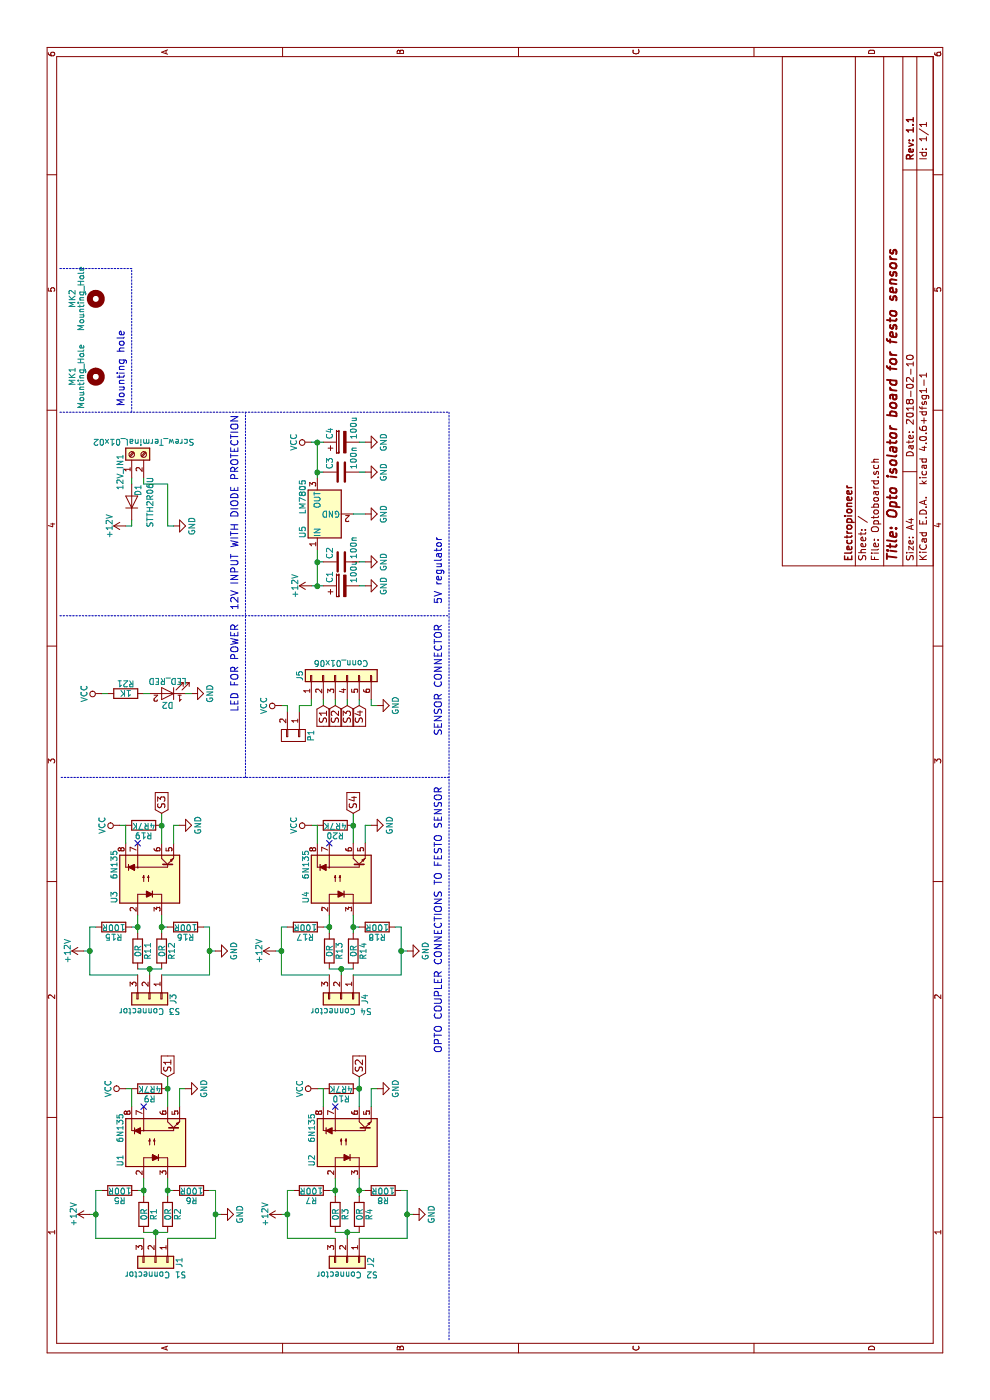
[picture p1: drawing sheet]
EESchema Schematic File Version 2
LIBS:Optoboard-rescue
LIBS:power
LIBS:device
LIBS:switches
LIBS:relays
LIBS:motors
LIBS:transistors
LIBS:conn
LIBS:linear
LIBS:regul
LIBS:74xx
LIBS:cmos4000
LIBS:adc-dac
LIBS:memory
LIBS:xilinx
LIBS:microcontrollers
LIBS:dsp
LIBS:microchip
LIBS:analog_switches
LIBS:motorola
LIBS:texas
LIBS:intel
LIBS:audio
LIBS:interface
LIBS:digital-audio
LIBS:philips
LIBS:display
LIBS:cypress
LIBS:siliconi
LIBS:opto
LIBS:atmel
LIBS:contrib
LIBS:valves
LIBS:User-Submitted
LIBS:Teensy_3_and_LC_Series_Boards_v1.1
LIBS:SparkFun-Sensors
LIBS:SparkFun-RF
LIBS:SparkFun-Retired
LIBS:SparkFun-Resistors
LIBS:SparkFun-PowerIC
LIBS:SparkFun-Passives
LIBS:SparkFun-LED
LIBS:SparkFun-FreqCtrl
LIBS:SparkFun-Electromechanical
LIBS:SparkFun-Displays
LIBS:SparkFun-DiscreteSemi
LIBS:SparkFun-DigitalIC
LIBS:SparkFun-Connectors
LIBS:SparkFun-Capacitors
LIBS:SparkFun-Boards
LIBS:SparkFun-AnalogIC
LIBS:SparkFun-Aesthetics
LIBS:LilyPad-Wearables
LIBS:GeekAmmo
LIBS:adafruit
LIBS:74xgxx
LIBS:ac-dc
LIBS:actel
LIBS:allegro
LIBS:Altera
LIBS:analog_devices
LIBS:battery_management
LIBS:bbd
LIBS:bosch
LIBS:brooktre
LIBS:cmos_ieee
LIBS:dc-dc
LIBS:diode
LIBS:elec-unifil
LIBS:ESD_Protection
LIBS:ftdi
LIBS:gennum
LIBS:graphic
LIBS:hc11
LIBS:ir
LIBS:Lattice
LIBS:leds
LIBS:logo
LIBS:maxim
LIBS:mechanical
LIBS:microchip_dspic33dsc
LIBS:microchip_pic10mcu
LIBS:microchip_pic12mcu
LIBS:microchip_pic16mcu
LIBS:microchip_pic18mcu
LIBS:microchip_pic24mcu
LIBS:microchip_pic32mcu
LIBS:modules
LIBS:motor_drivers
LIBS:msp430
LIBS:nordicsemi
LIBS:nxp
LIBS:nxp_armmcu
LIBS:onsemi
LIBS:Oscillators
LIBS:powerint
LIBS:Power_Management
LIBS:pspice
LIBS:references
LIBS:rfcom
LIBS:sensors
LIBS:silabs
LIBS:stm8
LIBS:stm32
LIBS:supertex
LIBS:transf
LIBS:triac_thyristor
LIBS:ttl_ieee
LIBS:video
LIBS:wiznet
LIBS:Worldsemi
LIBS:Xicor
LIBS:zetex
LIBS:Zilog
LIBS:Optoboard-cache
EELAYER 25 0
EELAYER END
$Descr A4 11693 8268
encoding utf-8
Sheet 1 1
Title "Opto isolator board for festo sensors"
Date "2018-02-10"
Rev "1.1"
Comp "Electropioneer"
Comment1 ""
Comment2 ""
Comment3 ""
Comment4 ""
$EndDescr
$Comp
L 6N135-RESCUE-Optoboard U1
U 1 1
P 2150 1300
F 0 "U1" H 1950 1600 50  0000 L CNN
F 1 "6N135" H 2150 1600 50  0000 L CNN
F 2 "Housings_DIP:DIP-8_W7.62mm" H 1950 1000 50  0001 L CIN
F 3 "" H 2150 1300 50  0001 L CNN
	1    2150 1300
	1    0    0    -1  
$EndComp
$Comp
L Screw_Terminal_01x02 12V_IN1
U 1 1
P 7900 1100
F 0 "12V_IN1" H 7750 1200 50  0000 C CNN
F 1 "Screw_Terminal_01x02" V 8000 1000 50  0000 C CNN
F 2 "Connectors_Terminal_Blocks:TerminalBlock_Pheonix_MKDS1.5-2pol" H 7900 1100 50  0001 C CNN
F 3 "" H 7900 1100 50  0001 C CNN
	1    7900 1100
	1    0    0    -1  
$EndComp
$Comp
L Conn_01x03 J1
U 1 1
P 1150 1300
F 0 "J1" H 1150 1500 50  0000 C CNN
F 1 "S1 Connector" V 1250 1300 50  0000 C CNN
F 2 "Connect:Wafer_Vertical10x5.8x7RM2.5-3" H 1150 1300 50  0001 C CNN
F 3 "" H 1150 1300 50  0001 C CNN
	1    1150 1300
	-1   0    0    1   
$EndComp
$Comp
L Conn_01x06 J5
U 1 1
P 6050 2800
F 0 "J5" H 6050 3100 50  0000 C CNN
F 1 "Conn_01x06" V 6150 2750 50  0000 C CNN
F 2 "Pin_Headers:Pin_Header_Straight_1x06_Pitch2.54mm" H 6050 2800 50  0001 C CNN
F 3 "" H 6050 2800 50  0001 C CNN
	1    6050 2800
	1    0    0    -1  
$EndComp
$Comp
L D D1
U 1 1
P 7500 1100
F 0 "D1" H 7600 1050 50  0000 C CNN
F 1 "STTH2R06U" H 7500 950 50  0000 C CNN
F 2 "Diodes_SMD:D_SMA" H 7500 1100 50  0001 C CNN
F 3 "" H 7500 1100 50  0001 C CNN
	1    7500 1100
	1    0    0    -1  
$EndComp
$Comp
L CP C1
U 1 1
P 6800 2850
F 0 "C1" H 6825 2950 50  0000 L CNN
F 1 "100u" H 6825 2750 50  0000 L CNN
F 2 "Capacitors_SMD:CP_Elec_6.3x5.3" H 6838 2700 50  0001 C CNN
F 3 "" H 6800 2850 50  0001 C CNN
	1    6800 2850
	1    0    0    -1  
$EndComp
$Comp
L GND #PWR29
U 1 1
P 8000 3050
F 0 "#PWR29" H 8000 2800 50  0001 C CNN
F 1 "GND" H 8000 2900 50  0000 C CNN
F 2 "" H 8000 3050 50  0001 C CNN
F 3 "" H 8000 3050 50  0001 C CNN
	1    8000 3050
	1    0    0    -1  
$EndComp
$Comp
L GND #PWR25
U 1 1
P 7300 1450
F 0 "#PWR25" H 7300 1200 50  0001 C CNN
F 1 "GND" H 7300 1300 50  0000 C CNN
F 2 "" H 7300 1450 50  0001 C CNN
F 3 "" H 7300 1450 50  0001 C CNN
	1    7300 1450
	1    0    0    -1  
$EndComp
Wire Wire Line
	1700 1200 1850 1200
Wire Wire Line
	1700 1400 1850 1400
$Comp
L R R1
U 1 1
P 1550 1200
F 0 "R1" V 1630 1200 50  0000 C CNN
F 1 "0R" V 1550 1200 50  0000 C CNN
F 2 "Resistors_SMD:R_0805" V 1480 1200 50  0001 C CNN
F 3 "" H 1550 1200 50  0001 C CNN
	1    1550 1200
	0    1    1    0   
$EndComp
$Comp
L R R2
U 1 1
P 1550 1400
F 0 "R2" V 1630 1400 50  0000 C CNN
F 1 "0R" V 1550 1400 50  0000 C CNN
F 2 "Resistors_SMD:R_0805" V 1480 1400 50  0001 C CNN
F 3 "" H 1550 1400 50  0001 C CNN
	1    1550 1400
	0    1    1    0   
$EndComp
Wire Wire Line
	1400 1200 1400 1400
Wire Wire Line
	1400 1300 1350 1300
Connection ~ 1400 1300
Wire Wire Line
	1750 1200 1750 1150
Connection ~ 1750 1200
Wire Wire Line
	1750 1400 1750 1450
Connection ~ 1750 1400
$Comp
L R R5
U 1 1
P 1750 1000
F 0 "R5" V 1830 1000 50  0000 C CNN
F 1 "100R" V 1750 1000 50  0000 C CNN
F 2 "Resistors_SMD:R_0805" V 1680 1000 50  0001 C CNN
F 3 "" H 1750 1000 50  0001 C CNN
	1    1750 1000
	-1   0    0    1   
$EndComp
$Comp
L R R6
U 1 1
P 1750 1600
F 0 "R6" V 1830 1600 50  0000 C CNN
F 1 "100R" V 1750 1600 50  0000 C CNN
F 2 "Resistors_SMD:R_0805" V 1680 1600 50  0001 C CNN
F 3 "" H 1750 1600 50  0001 C CNN
	1    1750 1600
	-1   0    0    1   
$EndComp
Wire Wire Line
	1350 1400 1350 1800
Wire Wire Line
	1350 1800 1750 1800
Wire Wire Line
	1750 1800 1750 1750
Wire Wire Line
	1550 1800 1550 1850
Connection ~ 1550 1800
Wire Wire Line
	1350 1200 1350 800 
Wire Wire Line
	1350 800  1750 800 
Wire Wire Line
	1750 800  1750 850 
Wire Wire Line
	1550 800  1550 750 
Connection ~ 1550 800 
$Comp
L GND #PWR2
U 1 1
P 1550 1850
F 0 "#PWR2" H 1550 1600 50  0001 C CNN
F 1 "GND" H 1550 1700 50  0000 C CNN
F 2 "" H 1550 1850 50  0001 C CNN
F 3 "" H 1550 1850 50  0001 C CNN
	1    1550 1850
	1    0    0    -1  
$EndComp
$Comp
L +12V #PWR1
U 1 1
P 1550 750
F 0 "#PWR1" H 1550 600 50  0001 C CNN
F 1 "+12V" H 1550 890 50  0000 C CNN
F 2 "" H 1550 750 50  0001 C CNN
F 3 "" H 1550 750 50  0001 C CNN
	1    1550 750 
	1    0    0    -1  
$EndComp
Wire Wire Line
	2450 1400 2700 1400
$Comp
L R R9
U 1 1
P 2600 1250
F 0 "R9" V 2680 1250 50  0000 C CNN
F 1 "4R7K" V 2600 1250 50  0000 C CNN
F 2 "Resistors_SMD:R_0805" V 2530 1250 50  0001 C CNN
F 3 "" H 2600 1250 50  0001 C CNN
	1    2600 1250
	-1   0    0    1   
$EndComp
Wire Wire Line
	2450 1100 2600 1100
Connection ~ 2600 1400
Wire Wire Line
	2450 1500 2600 1500
Wire Wire Line
	2600 1100 2600 1050
Wire Wire Line
	2600 1500 2600 1550
NoConn ~ 2450 1200
$Comp
L GND #PWR6
U 1 1
P 2600 1550
F 0 "#PWR6" H 2600 1300 50  0001 C CNN
F 1 "GND" H 2600 1400 50  0000 C CNN
F 2 "" H 2600 1550 50  0001 C CNN
F 3 "" H 2600 1550 50  0001 C CNN
	1    2600 1550
	1    0    0    -1  
$EndComp
$Comp
L GND #PWR18
U 1 1
P 5800 3150
F 0 "#PWR18" H 5800 2900 50  0001 C CNN
F 1 "GND" H 5800 3000 50  0000 C CNN
F 2 "" H 5800 3150 50  0001 C CNN
F 3 "" H 5800 3150 50  0001 C CNN
	1    5800 3150
	1    0    0    -1  
$EndComp
Wire Wire Line
	5800 3150 5800 3100
Wire Wire Line
	5800 3100 5850 3100
Wire Wire Line
	5800 2600 5850 2600
Wire Wire Line
	5850 2700 5800 2700
Wire Wire Line
	5850 2800 5800 2800
Wire Wire Line
	5850 2900 5800 2900
Wire Wire Line
	5850 3000 5800 3000
Text GLabel 5800 2700 0    60   Input ~ 0
S1
Text GLabel 5800 2800 0    60   Input ~ 0
S2
Text GLabel 5800 2900 0    60   Input ~ 0
S3
Text GLabel 5800 3000 0    60   Input ~ 0
S4
Text GLabel 2700 1400 2    60   Input ~ 0
S1
$Comp
L 6N135-RESCUE-Optoboard U3
U 1 1
P 4350 1250
F 0 "U3" H 4150 1550 50  0000 L CNN
F 1 "6N135" H 4350 1550 50  0000 L CNN
F 2 "Housings_DIP:DIP-8_W7.62mm" H 4150 950 50  0001 L CIN
F 3 "" H 4350 1250 50  0001 L CNN
	1    4350 1250
	1    0    0    -1  
$EndComp
$Comp
L Conn_01x03 J3
U 1 1
P 3350 1250
F 0 "J3" H 3350 1450 50  0000 C CNN
F 1 "S3 Connector" V 3450 1250 50  0000 C CNN
F 2 "Connect:Wafer_Vertical10x5.8x7RM2.5-3" H 3350 1250 50  0001 C CNN
F 3 "" H 3350 1250 50  0001 C CNN
	1    3350 1250
	-1   0    0    1   
$EndComp
Wire Wire Line
	3900 1150 4050 1150
Wire Wire Line
	3900 1350 4050 1350
$Comp
L R R11
U 1 1
P 3750 1150
F 0 "R11" V 3830 1150 50  0000 C CNN
F 1 "0R" V 3750 1150 50  0000 C CNN
F 2 "Resistors_SMD:R_0805" V 3680 1150 50  0001 C CNN
F 3 "" H 3750 1150 50  0001 C CNN
	1    3750 1150
	0    1    1    0   
$EndComp
$Comp
L R R12
U 1 1
P 3750 1350
F 0 "R12" V 3830 1350 50  0000 C CNN
F 1 "0R" V 3750 1350 50  0000 C CNN
F 2 "Resistors_SMD:R_0805" V 3680 1350 50  0001 C CNN
F 3 "" H 3750 1350 50  0001 C CNN
	1    3750 1350
	0    1    1    0   
$EndComp
Wire Wire Line
	3600 1150 3600 1350
Wire Wire Line
	3600 1250 3550 1250
Connection ~ 3600 1250
Wire Wire Line
	3950 1150 3950 1100
Connection ~ 3950 1150
Wire Wire Line
	3950 1350 3950 1400
Connection ~ 3950 1350
$Comp
L R R15
U 1 1
P 3950 950
F 0 "R15" V 4030 950 50  0000 C CNN
F 1 "100R" V 3950 950 50  0000 C CNN
F 2 "Resistors_SMD:R_0805" V 3880 950 50  0001 C CNN
F 3 "" H 3950 950 50  0001 C CNN
	1    3950 950 
	-1   0    0    1   
$EndComp
$Comp
L R R16
U 1 1
P 3950 1550
F 0 "R16" V 4030 1550 50  0000 C CNN
F 1 "100R" V 3950 1550 50  0000 C CNN
F 2 "Resistors_SMD:R_0805" V 3880 1550 50  0001 C CNN
F 3 "" H 3950 1550 50  0001 C CNN
	1    3950 1550
	-1   0    0    1   
$EndComp
Wire Wire Line
	3550 1350 3550 1750
Wire Wire Line
	3550 1750 3950 1750
Wire Wire Line
	3950 1750 3950 1700
Wire Wire Line
	3750 1750 3750 1800
Connection ~ 3750 1750
Wire Wire Line
	3550 1150 3550 750 
Wire Wire Line
	3550 750  3950 750 
Wire Wire Line
	3950 750  3950 800 
Wire Wire Line
	3750 750  3750 700 
Connection ~ 3750 750 
$Comp
L GND #PWR10
U 1 1
P 3750 1800
F 0 "#PWR10" H 3750 1550 50  0001 C CNN
F 1 "GND" H 3750 1650 50  0000 C CNN
F 2 "" H 3750 1800 50  0001 C CNN
F 3 "" H 3750 1800 50  0001 C CNN
	1    3750 1800
	1    0    0    -1  
$EndComp
$Comp
L +12V #PWR9
U 1 1
P 3750 700
F 0 "#PWR9" H 3750 550 50  0001 C CNN
F 1 "+12V" H 3750 840 50  0000 C CNN
F 2 "" H 3750 700 50  0001 C CNN
F 3 "" H 3750 700 50  0001 C CNN
	1    3750 700 
	1    0    0    -1  
$EndComp
Wire Wire Line
	4650 1350 4900 1350
$Comp
L R R19
U 1 1
P 4800 1200
F 0 "R19" V 4880 1200 50  0000 C CNN
F 1 "4R7K" V 4800 1200 50  0000 C CNN
F 2 "Resistors_SMD:R_0805" V 4730 1200 50  0001 C CNN
F 3 "" H 4800 1200 50  0001 C CNN
	1    4800 1200
	-1   0    0    1   
$EndComp
Wire Wire Line
	4650 1050 4800 1050
Connection ~ 4800 1350
Wire Wire Line
	4650 1450 4800 1450
Wire Wire Line
	4800 1050 4800 1000
Wire Wire Line
	4800 1450 4800 1500
NoConn ~ 4650 1150
$Comp
L GND #PWR14
U 1 1
P 4800 1500
F 0 "#PWR14" H 4800 1250 50  0001 C CNN
F 1 "GND" H 4800 1350 50  0000 C CNN
F 2 "" H 4800 1500 50  0001 C CNN
F 3 "" H 4800 1500 50  0001 C CNN
	1    4800 1500
	1    0    0    -1  
$EndComp
Text GLabel 4900 1350 2    60   Input ~ 0
S3
$Comp
L 6N135-RESCUE-Optoboard U2
U 1 1
P 2150 2900
F 0 "U2" H 1950 3200 50  0000 L CNN
F 1 "6N135" H 2150 3200 50  0000 L CNN
F 2 "Housings_DIP:DIP-8_W7.62mm" H 1950 2600 50  0001 L CIN
F 3 "" H 2150 2900 50  0001 L CNN
	1    2150 2900
	1    0    0    -1  
$EndComp
$Comp
L Conn_01x03 J2
U 1 1
P 1150 2900
F 0 "J2" H 1150 3100 50  0000 C CNN
F 1 "S2 Connector" V 1250 2900 50  0000 C CNN
F 2 "Connect:Wafer_Vertical10x5.8x7RM2.5-3" H 1150 2900 50  0001 C CNN
F 3 "" H 1150 2900 50  0001 C CNN
	1    1150 2900
	-1   0    0    1   
$EndComp
Wire Wire Line
	1700 2800 1850 2800
Wire Wire Line
	1700 3000 1850 3000
$Comp
L R R3
U 1 1
P 1550 2800
F 0 "R3" V 1630 2800 50  0000 C CNN
F 1 "0R" V 1550 2800 50  0000 C CNN
F 2 "Resistors_SMD:R_0805" V 1480 2800 50  0001 C CNN
F 3 "" H 1550 2800 50  0001 C CNN
	1    1550 2800
	0    1    1    0   
$EndComp
$Comp
L R R4
U 1 1
P 1550 3000
F 0 "R4" V 1630 3000 50  0000 C CNN
F 1 "0R" V 1550 3000 50  0000 C CNN
F 2 "Resistors_SMD:R_0805" V 1480 3000 50  0001 C CNN
F 3 "" H 1550 3000 50  0001 C CNN
	1    1550 3000
	0    1    1    0   
$EndComp
Wire Wire Line
	1400 2800 1400 3000
Wire Wire Line
	1400 2900 1350 2900
Connection ~ 1400 2900
Wire Wire Line
	1750 2800 1750 2750
Connection ~ 1750 2800
Wire Wire Line
	1750 3000 1750 3050
Connection ~ 1750 3000
$Comp
L R R7
U 1 1
P 1750 2600
F 0 "R7" V 1830 2600 50  0000 C CNN
F 1 "100R" V 1750 2600 50  0000 C CNN
F 2 "Resistors_SMD:R_0805" V 1680 2600 50  0001 C CNN
F 3 "" H 1750 2600 50  0001 C CNN
	1    1750 2600
	-1   0    0    1   
$EndComp
$Comp
L R R8
U 1 1
P 1750 3200
F 0 "R8" V 1830 3200 50  0000 C CNN
F 1 "100R" V 1750 3200 50  0000 C CNN
F 2 "Resistors_SMD:R_0805" V 1680 3200 50  0001 C CNN
F 3 "" H 1750 3200 50  0001 C CNN
	1    1750 3200
	-1   0    0    1   
$EndComp
Wire Wire Line
	1350 3000 1350 3400
Wire Wire Line
	1350 3400 1750 3400
Wire Wire Line
	1750 3400 1750 3350
Wire Wire Line
	1550 3400 1550 3450
Connection ~ 1550 3400
Wire Wire Line
	1350 2800 1350 2400
Wire Wire Line
	1350 2400 1750 2400
Wire Wire Line
	1750 2400 1750 2450
Wire Wire Line
	1550 2400 1550 2350
Connection ~ 1550 2400
$Comp
L GND #PWR4
U 1 1
P 1550 3450
F 0 "#PWR4" H 1550 3200 50  0001 C CNN
F 1 "GND" H 1550 3300 50  0000 C CNN
F 2 "" H 1550 3450 50  0001 C CNN
F 3 "" H 1550 3450 50  0001 C CNN
	1    1550 3450
	1    0    0    -1  
$EndComp
$Comp
L +12V #PWR3
U 1 1
P 1550 2350
F 0 "#PWR3" H 1550 2200 50  0001 C CNN
F 1 "+12V" H 1550 2490 50  0000 C CNN
F 2 "" H 1550 2350 50  0001 C CNN
F 3 "" H 1550 2350 50  0001 C CNN
	1    1550 2350
	1    0    0    -1  
$EndComp
Wire Wire Line
	2450 3000 2700 3000
$Comp
L R R10
U 1 1
P 2600 2850
F 0 "R10" V 2680 2850 50  0000 C CNN
F 1 "4R7K" V 2600 2850 50  0000 C CNN
F 2 "Resistors_SMD:R_0805" V 2530 2850 50  0001 C CNN
F 3 "" H 2600 2850 50  0001 C CNN
	1    2600 2850
	-1   0    0    1   
$EndComp
Wire Wire Line
	2450 2700 2600 2700
Connection ~ 2600 3000
Wire Wire Line
	2450 3100 2600 3100
Wire Wire Line
	2600 2700 2600 2650
Wire Wire Line
	2600 3100 2600 3150
NoConn ~ 2450 2800
$Comp
L GND #PWR8
U 1 1
P 2600 3150
F 0 "#PWR8" H 2600 2900 50  0001 C CNN
F 1 "GND" H 2600 3000 50  0000 C CNN
F 2 "" H 2600 3150 50  0001 C CNN
F 3 "" H 2600 3150 50  0001 C CNN
	1    2600 3150
	1    0    0    -1  
$EndComp
Text GLabel 2700 3000 2    60   Input ~ 0
S2
$Comp
L 6N135-RESCUE-Optoboard U4
U 1 1
P 4350 2850
F 0 "U4" H 4150 3150 50  0000 L CNN
F 1 "6N135" H 4350 3150 50  0000 L CNN
F 2 "Housings_DIP:DIP-8_W7.62mm" H 4150 2550 50  0001 L CIN
F 3 "" H 4350 2850 50  0001 L CNN
	1    4350 2850
	1    0    0    -1  
$EndComp
$Comp
L Conn_01x03 J4
U 1 1
P 3350 2850
F 0 "J4" H 3350 3050 50  0000 C CNN
F 1 "S4 Connector" V 3450 2850 50  0000 C CNN
F 2 "Connect:Wafer_Vertical10x5.8x7RM2.5-3" H 3350 2850 50  0001 C CNN
F 3 "" H 3350 2850 50  0001 C CNN
	1    3350 2850
	-1   0    0    1   
$EndComp
Wire Wire Line
	3900 2750 4050 2750
Wire Wire Line
	3900 2950 4050 2950
$Comp
L R R13
U 1 1
P 3750 2750
F 0 "R13" V 3830 2750 50  0000 C CNN
F 1 "0R" V 3750 2750 50  0000 C CNN
F 2 "Resistors_SMD:R_0805" V 3680 2750 50  0001 C CNN
F 3 "" H 3750 2750 50  0001 C CNN
	1    3750 2750
	0    1    1    0   
$EndComp
$Comp
L R R14
U 1 1
P 3750 2950
F 0 "R14" V 3830 2950 50  0000 C CNN
F 1 "0R" V 3750 2950 50  0000 C CNN
F 2 "Resistors_SMD:R_0805" V 3680 2950 50  0001 C CNN
F 3 "" H 3750 2950 50  0001 C CNN
	1    3750 2950
	0    1    1    0   
$EndComp
Wire Wire Line
	3600 2750 3600 2950
Wire Wire Line
	3600 2850 3550 2850
Connection ~ 3600 2850
Wire Wire Line
	3950 2750 3950 2700
Connection ~ 3950 2750
Wire Wire Line
	3950 2950 3950 3000
Connection ~ 3950 2950
$Comp
L R R17
U 1 1
P 3950 2550
F 0 "R17" V 4030 2550 50  0000 C CNN
F 1 "100R" V 3950 2550 50  0000 C CNN
F 2 "Resistors_SMD:R_0805" V 3880 2550 50  0001 C CNN
F 3 "" H 3950 2550 50  0001 C CNN
	1    3950 2550
	-1   0    0    1   
$EndComp
$Comp
L R R18
U 1 1
P 3950 3150
F 0 "R18" V 4030 3150 50  0000 C CNN
F 1 "100R" V 3950 3150 50  0000 C CNN
F 2 "Resistors_SMD:R_0805" V 3880 3150 50  0001 C CNN
F 3 "" H 3950 3150 50  0001 C CNN
	1    3950 3150
	-1   0    0    1   
$EndComp
Wire Wire Line
	3550 2950 3550 3350
Wire Wire Line
	3550 3350 3950 3350
Wire Wire Line
	3950 3350 3950 3300
Wire Wire Line
	3750 3350 3750 3400
Connection ~ 3750 3350
Wire Wire Line
	3550 2750 3550 2350
Wire Wire Line
	3550 2350 3950 2350
Wire Wire Line
	3950 2350 3950 2400
Wire Wire Line
	3750 2350 3750 2300
Connection ~ 3750 2350
$Comp
L GND #PWR12
U 1 1
P 3750 3400
F 0 "#PWR12" H 3750 3150 50  0001 C CNN
F 1 "GND" H 3750 3250 50  0000 C CNN
F 2 "" H 3750 3400 50  0001 C CNN
F 3 "" H 3750 3400 50  0001 C CNN
	1    3750 3400
	1    0    0    -1  
$EndComp
$Comp
L +12V #PWR11
U 1 1
P 3750 2300
F 0 "#PWR11" H 3750 2150 50  0001 C CNN
F 1 "+12V" H 3750 2440 50  0000 C CNN
F 2 "" H 3750 2300 50  0001 C CNN
F 3 "" H 3750 2300 50  0001 C CNN
	1    3750 2300
	1    0    0    -1  
$EndComp
Wire Wire Line
	4650 2950 4900 2950
$Comp
L R R20
U 1 1
P 4800 2800
F 0 "R20" V 4880 2800 50  0000 C CNN
F 1 "4R7K" V 4800 2800 50  0000 C CNN
F 2 "Resistors_SMD:R_0805" V 4730 2800 50  0001 C CNN
F 3 "" H 4800 2800 50  0001 C CNN
	1    4800 2800
	-1   0    0    1   
$EndComp
Wire Wire Line
	4650 2650 4800 2650
Connection ~ 4800 2950
Wire Wire Line
	4650 3050 4800 3050
Wire Wire Line
	4800 2650 4800 2600
Wire Wire Line
	4800 3050 4800 3100
NoConn ~ 4650 2750
$Comp
L GND #PWR16
U 1 1
P 4800 3100
F 0 "#PWR16" H 4800 2850 50  0001 C CNN
F 1 "GND" H 4800 2950 50  0000 C CNN
F 2 "" H 4800 3100 50  0001 C CNN
F 3 "" H 4800 3100 50  0001 C CNN
	1    4800 3100
	1    0    0    -1  
$EndComp
Text GLabel 4900 2950 2    60   Input ~ 0
S4
$Comp
L LED D2
U 1 1
P 5900 1400
F 0 "D2" H 5900 1500 50  0000 C CNN
F 1 "LED_RED" H 5900 1300 50  0000 C CNN
F 2 "LEDs:LED_1206" H 5900 1400 50  0001 C CNN
F 3 "" H 5900 1400 50  0001 C CNN
	1    5900 1400
	0    -1   -1   0   
$EndComp
$Comp
L R R21
U 1 1
P 5900 1050
F 0 "R21" V 5980 1050 50  0000 C CNN
F 1 "1K" V 5900 1050 50  0000 C CNN
F 2 "Resistors_SMD:R_0805" V 5830 1050 50  0001 C CNN
F 3 "" H 5900 1050 50  0001 C CNN
	1    5900 1050
	1    0    0    -1  
$EndComp
$Comp
L GND #PWR20
U 1 1
P 5900 1600
F 0 "#PWR20" H 5900 1350 50  0001 C CNN
F 1 "GND" H 5900 1450 50  0000 C CNN
F 2 "" H 5900 1600 50  0001 C CNN
F 3 "" H 5900 1600 50  0001 C CNN
	1    5900 1600
	1    0    0    -1  
$EndComp
Wire Wire Line
	5900 900  5900 850 
Wire Wire Line
	5900 1200 5900 1250
Wire Wire Line
	5900 1550 5900 1600
Wire Notes Line
	8250 3750 500  3750
Wire Notes Line
	5200 3750 5200 500 
Wire Notes Line
	5200 2050 8250 2050
Wire Notes Line
	6550 500  6550 3750
Wire Notes Line
	8250 500  8250 3750
Text Notes 2900 3700 0    60   ~ 0
OPTO COUPLER CONNECTIONS TO FESTO SENSOR
Text Notes 5550 3700 0    60   ~ 0
SENSOR CONNECTOR\n
Text Notes 6650 3700 0    60   ~ 0
5V regulator
Text Notes 5750 2000 0    60   ~ 0
LED FOR POWER
Text Notes 6600 2000 0    60   ~ 0
12V INPUT WITH DIODE PROTECTION
$Comp
L L7805 U5
U 1 1
P 7400 2650
F 0 "U5" H 7250 2775 50  0000 C CNN
F 1 "LM7805" H 7400 2775 50  0000 L CNN
F 2 "TO_SOT_Packages_SMD:TO-252-2Lead" H 7425 2500 50  0001 L CIN
F 3 "" H 7400 2600 50  0001 C CNN
	1    7400 2650
	1    0    0    -1  
$EndComp
Wire Wire Line
	7650 1100 7700 1100
Wire Wire Line
	7700 1200 7650 1200
$Comp
L CONN_01X02 P1
U 1 1
P 5550 2450
F 0 "P1" H 5550 2600 50  0000 C CNN
F 1 "CONN_01X02" V 5650 2450 50  0001 C CNN
F 2 "Pin_Headers:Pin_Header_Straight_1x02" H 5550 2450 50  0001 C CNN
F 3 "" H 5550 2450 50  0000 C CNN
	1    5550 2450
	-1   0    0    1   
$EndComp
Wire Wire Line
	5800 2600 5800 2500
Wire Wire Line
	5800 2500 5750 2500
Wire Wire Line
	5750 2400 5800 2400
Wire Wire Line
	5800 2400 5800 2350
$Comp
L +12V #PWR24
U 1 1
P 7300 1050
F 0 "#PWR24" H 7300 900 50  0001 C CNN
F 1 "+12V" H 7300 1190 50  0000 C CNN
F 2 "" H 7300 1050 50  0001 C CNN
F 3 "" H 7300 1050 50  0001 C CNN
	1    7300 1050
	1    0    0    -1  
$EndComp
$Comp
L VCC #PWR28
U 1 1
P 8000 2600
F 0 "#PWR28" H 8000 2450 50  0001 C CNN
F 1 "VCC" H 8000 2750 50  0000 C CNN
F 2 "" H 8000 2600 50  0001 C CNN
F 3 "" H 8000 2600 50  0001 C CNN
	1    8000 2600
	1    0    0    -1  
$EndComp
$Comp
L VCC #PWR17
U 1 1
P 5800 2350
F 0 "#PWR17" H 5800 2200 50  0001 C CNN
F 1 "VCC" H 5800 2500 50  0000 C CNN
F 2 "" H 5800 2350 50  0001 C CNN
F 3 "" H 5800 2350 50  0001 C CNN
	1    5800 2350
	1    0    0    -1  
$EndComp
$Comp
L VCC #PWR13
U 1 1
P 4800 1000
F 0 "#PWR13" H 4800 850 50  0001 C CNN
F 1 "VCC" H 4800 1150 50  0000 C CNN
F 2 "" H 4800 1000 50  0001 C CNN
F 3 "" H 4800 1000 50  0001 C CNN
	1    4800 1000
	1    0    0    -1  
$EndComp
$Comp
L VCC #PWR15
U 1 1
P 4800 2600
F 0 "#PWR15" H 4800 2450 50  0001 C CNN
F 1 "VCC" H 4800 2750 50  0000 C CNN
F 2 "" H 4800 2600 50  0001 C CNN
F 3 "" H 4800 2600 50  0001 C CNN
	1    4800 2600
	1    0    0    -1  
$EndComp
$Comp
L VCC #PWR7
U 1 1
P 2600 2650
F 0 "#PWR7" H 2600 2500 50  0001 C CNN
F 1 "VCC" H 2600 2800 50  0000 C CNN
F 2 "" H 2600 2650 50  0001 C CNN
F 3 "" H 2600 2650 50  0001 C CNN
	1    2600 2650
	1    0    0    -1  
$EndComp
$Comp
L VCC #PWR5
U 1 1
P 2600 1050
F 0 "#PWR5" H 2600 900 50  0001 C CNN
F 1 "VCC" H 2600 1200 50  0000 C CNN
F 2 "" H 2600 1050 50  0001 C CNN
F 3 "" H 2600 1050 50  0001 C CNN
	1    2600 1050
	1    0    0    -1  
$EndComp
$Comp
L VCC #PWR19
U 1 1
P 5900 850
F 0 "#PWR19" H 5900 700 50  0001 C CNN
F 1 "VCC" H 5900 1000 50  0000 C CNN
F 2 "" H 5900 850 50  0001 C CNN
F 3 "" H 5900 850 50  0001 C CNN
	1    5900 850 
	1    0    0    -1  
$EndComp
$Comp
L Mounting_Hole MK1
U 1 1
P 8550 800
F 0 "MK1" H 8550 1000 50  0000 C CNN
F 1 "Mounting_Hole" H 8550 925 50  0000 C CNN
F 2 "Mounting_Holes:MountingHole_3.2mm_M3_Pad_Via" H 8550 800 50  0001 C CNN
F 3 "" H 8550 800 50  0001 C CNN
	1    8550 800 
	1    0    0    -1  
$EndComp
$Comp
L Mounting_Hole MK2
U 1 1
P 9200 800
F 0 "MK2" H 9200 1000 50  0000 C CNN
F 1 "Mounting_Hole" H 9200 925 50  0000 C CNN
F 2 "Mounting_Holes:MountingHole_3.2mm_M3_Pad_Via" H 9200 800 50  0001 C CNN
F 3 "" H 9200 800 50  0001 C CNN
	1    9200 800 
	1    0    0    -1  
$EndComp
Wire Notes Line
	8250 1100 9450 1100
Wire Notes Line
	9450 1100 9450 500 
$Comp
L CP C4
U 1 1
P 8000 2850
F 0 "C4" H 8025 2950 50  0000 L CNN
F 1 "100u" H 8025 2750 50  0000 L CNN
F 2 "Capacitors_SMD:CP_Elec_6.3x5.3" H 8038 2700 50  0001 C CNN
F 3 "" H 8000 2850 50  0001 C CNN
	1    8000 2850
	1    0    0    -1  
$EndComp
$Comp
L C C2
U 1 1
P 7000 2850
F 0 "C2" H 7025 2950 50  0000 L CNN
F 1 "100n" H 7025 2750 50  0000 L CNN
F 2 "Capacitors_SMD:C_0805" H 7038 2700 50  0001 C CNN
F 3 "" H 7000 2850 50  0001 C CNN
	1    7000 2850
	1    0    0    -1  
$EndComp
Wire Wire Line
	7650 1200 7650 1400
Wire Wire Line
	7650 1400 7300 1400
Wire Wire Line
	7300 1400 7300 1450
Wire Wire Line
	7350 1100 7300 1100
Wire Wire Line
	7300 1100 7300 1050
$Comp
L C C3
U 1 1
P 7750 2850
F 0 "C3" H 7775 2950 50  0000 L CNN
F 1 "100n" H 7775 2750 50  0000 L CNN
F 2 "Capacitors_SMD:C_0805" H 7788 2700 50  0001 C CNN
F 3 "" H 7750 2850 50  0001 C CNN
	1    7750 2850
	1    0    0    -1  
$EndComp
$Comp
L GND #PWR27
U 1 1
P 7750 3050
F 0 "#PWR27" H 7750 2800 50  0001 C CNN
F 1 "GND" H 7750 2900 50  0000 C CNN
F 2 "" H 7750 3050 50  0001 C CNN
F 3 "" H 7750 3050 50  0001 C CNN
	1    7750 3050
	1    0    0    -1  
$EndComp
$Comp
L GND #PWR26
U 1 1
P 7400 3050
F 0 "#PWR26" H 7400 2800 50  0001 C CNN
F 1 "GND" H 7400 2900 50  0000 C CNN
F 2 "" H 7400 3050 50  0001 C CNN
F 3 "" H 7400 3050 50  0001 C CNN
	1    7400 3050
	1    0    0    -1  
$EndComp
$Comp
L GND #PWR23
U 1 1
P 7000 3050
F 0 "#PWR23" H 7000 2800 50  0001 C CNN
F 1 "GND" H 7000 2900 50  0000 C CNN
F 2 "" H 7000 3050 50  0001 C CNN
F 3 "" H 7000 3050 50  0001 C CNN
	1    7000 3050
	1    0    0    -1  
$EndComp
$Comp
L GND #PWR22
U 1 1
P 6800 3050
F 0 "#PWR22" H 6800 2800 50  0001 C CNN
F 1 "GND" H 6800 2900 50  0000 C CNN
F 2 "" H 6800 3050 50  0001 C CNN
F 3 "" H 6800 3050 50  0001 C CNN
	1    6800 3050
	1    0    0    -1  
$EndComp
Wire Wire Line
	7700 2650 8000 2650
Wire Wire Line
	8000 2600 8000 2700
Wire Wire Line
	8000 3000 8000 3050
Wire Wire Line
	7750 3000 7750 3050
Wire Wire Line
	7750 2700 7750 2650
Connection ~ 7750 2650
Connection ~ 8000 2650
Wire Wire Line
	7000 2700 7000 2650
Wire Wire Line
	6800 2650 7100 2650
Wire Wire Line
	6800 2600 6800 2700
Connection ~ 7000 2650
Wire Wire Line
	6800 3000 6800 3050
Wire Wire Line
	7000 3000 7000 3050
Connection ~ 6800 2650
$Comp
L +12V #PWR21
U 1 1
P 6800 2600
F 0 "#PWR21" H 6800 2450 50  0001 C CNN
F 1 "+12V" H 6800 2740 50  0000 C CNN
F 2 "" H 6800 2600 50  0001 C CNN
F 3 "" H 6800 2600 50  0001 C CNN
	1    6800 2600
	1    0    0    -1  
$EndComp
Wire Wire Line
	7400 2950 7400 3050
Text Notes 8300 1050 0    60   ~ 0
Mounting hole
$EndSCHEMATC
